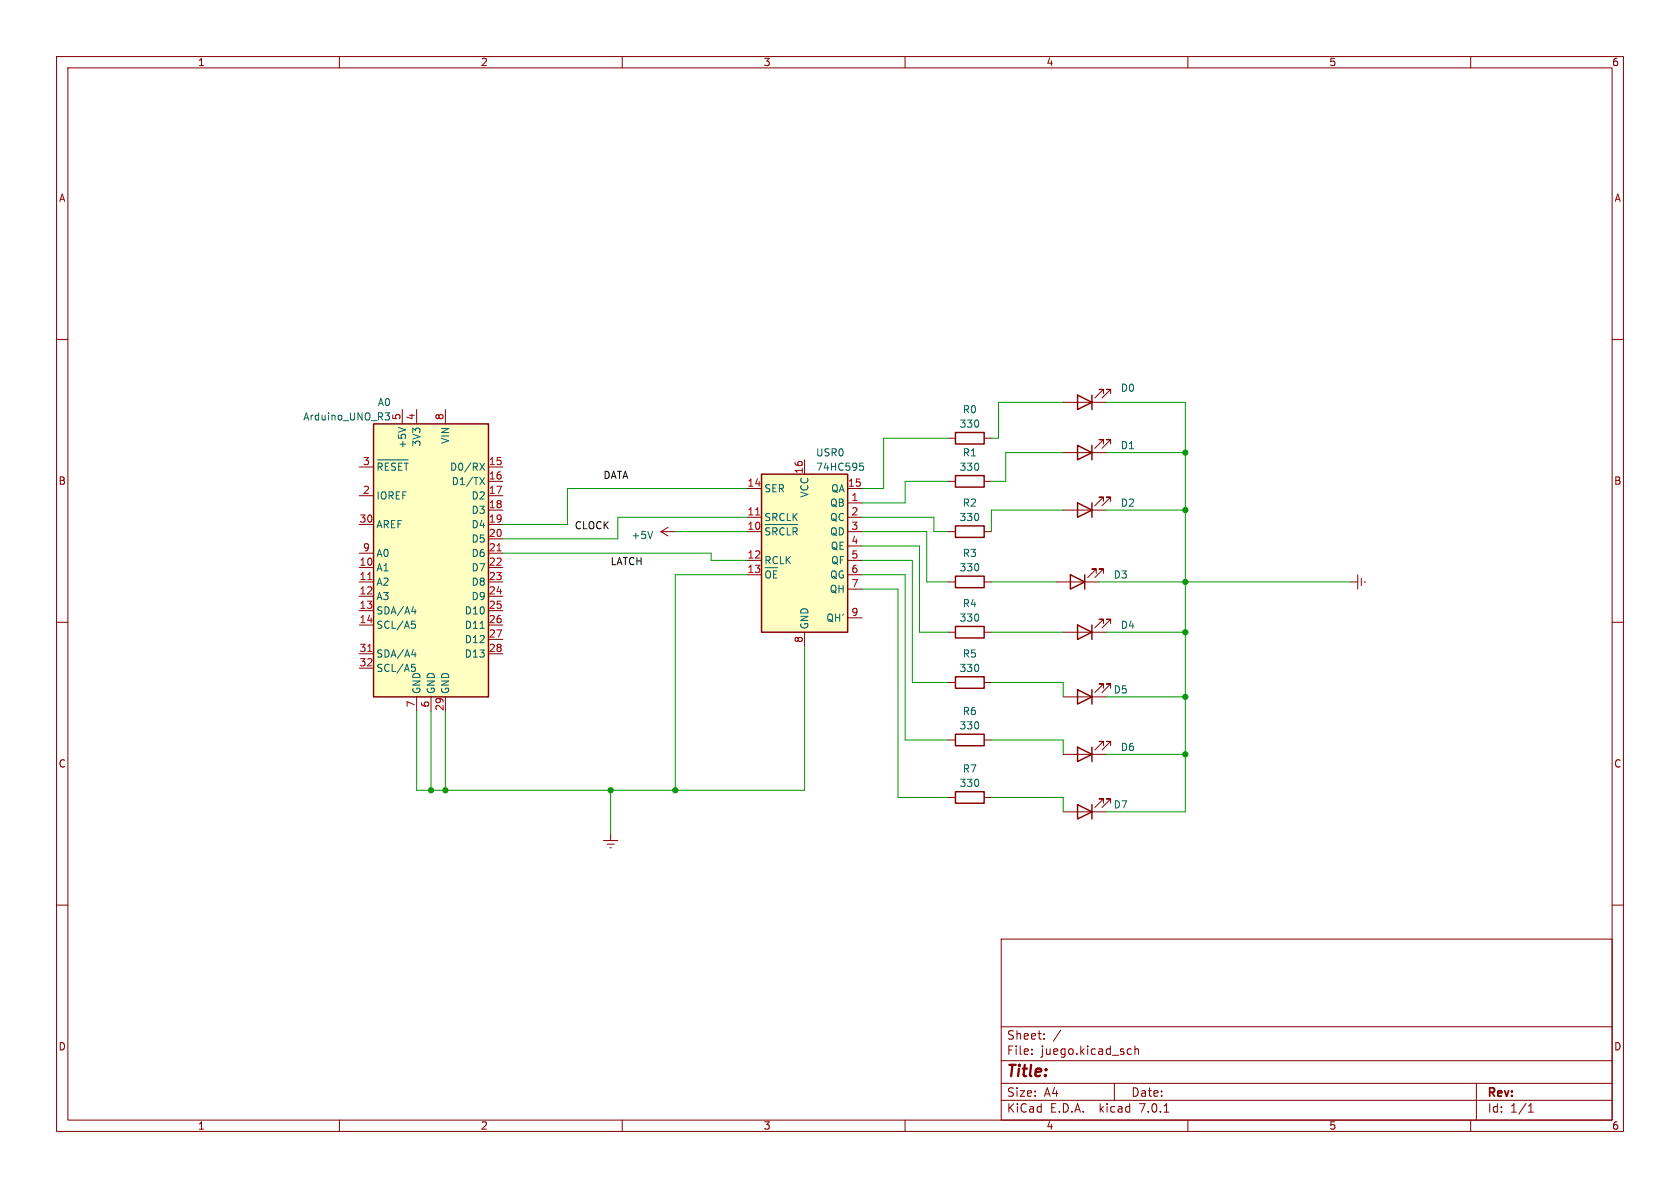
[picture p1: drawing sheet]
<svg xmlns="http://www.w3.org/2000/svg" width="297mm" height="210mm" viewBox="0 0 297 210" stroke-linecap="round" stroke-linejoin="round" font-family="sans-serif">
<g fill="none" stroke="#840000" stroke-width=".18">
<path d="M10 10h277v190h-277zM12 12h273v186h-273zM60 10v2M110 10v2M160 10v2M210 10v2M260 10v2M10 60h2M285 60h2M71.1 72.4v2.5M73.7 72.4v2.5M78.7 72.4v2.5"/>
<path d="M167.6 77.5h1.3M174 77.5h1.3M188 71.1h7.6M195.1 78.5v-.8h-.8h.8l-1.6 1.5M195.1 69.6v-.8h-.8h.8l-1.6 1.6M196.3 78.5v-.8h-.7h.7l-1.5 1.5M196.3 69.6v-.8h-.7h.7l-1.5 1.6M63.5 82.6h2.5M63.5 87.6h2.5M63.5 92.7h2.5M63.5 97.8h2.5M86.4 85.1h2.5"/>
<path d="M86.4 82.6h2.5M86.4 87.6h2.5M86.4 90.2h2.5M86.4 92.7h2.5M86.4 95.3h2.5M86.4 97.8h2.5M116.8 94h2.6M116.8 94l1.3 .7M118.1 93.2l-1.3 .8M132.1 94h2.5M132.1 91.4h2.5M132.1 99.1h2.5"/>
<path d="M132.1 86.4h2.5M142.2 81.3v2.5M149.9 94h2.5M149.9 88.9h2.5M149.9 91.4h2.5M149.9 99.1h2.5M149.9 86.4h2.5M149.9 96.5h2.5M167.6 94h1.3M167.6 85.1h1.3M174 94h1.3M174 85.1h1.3"/>
<path d="M188 80h7.6M188 90.2h7.6M195.1 88.6v-.7h-.8h.8l-1.6 1.5M196.3 88.6v-.7h-.7h.7l-1.5 1.5M10 110h2M63.5 102.9h2.5M63.5 100.3h2.5M63.5 105.4h2.5M63.5 108h2.5M63.5 110.5h2.5M63.5 115.6h2.5M63.5 118.1h2.5"/>
<path d="M86.4 102.9h2.5M86.4 100.3h2.5M86.4 105.4h2.5M86.4 108h2.5M86.4 110.5h2.5M86.4 113h2.5M86.4 115.6h2.5M132.1 101.6h2.5M142.2 111.8v2.5M149.9 101.6h2.5M149.9 104.1h2.5M149.9 109.2h2.5"/>
<path d="M167.6 111.8h1.3M167.6 102.9h1.3M174 111.8h1.3M174 102.9h1.3M186.7 102.9h7.6M188 111.8h7.6M193.8 101.3v-.7h-.8h.8l-1.5 1.5M195.1 110.2v-.7h-.8h.8l-1.6 1.5M195.1 101.3v-.7h-.8h.8l-1.6 1.5M196.3 110.2v-.7h-.7h.7l-1.5 1.5M238.8 102.9h1.2M240 101.6v2.5"/>
<path d="M240.7 102.2v1.3M241.3 102.7v.3M285 110h2M73.7 123.2v2.5M76.2 123.2v2.5M78.7 123.2v2.5M167.6 130.8h1.3M167.6 120.7h1.3M174 130.8h1.3M174 120.7h1.3M188 123.2h7.6M188 133.4h7.6"/>
<path d="M195.1 121.7v-.8h-.8h.8l-1.6 1.5M195.1 131.8v-.7h-.8h.8l-1.6 1.5M196.3 121.7v-.8h-.7h.7l-1.5 1.5M196.3 131.8v-.7h-.7h.7l-1.5 1.5M10 160h2M106.7 148.6h2.5M107.3 149.2h1.3M107.8 149.9h.3M107.9 147.3v1.3M167.6 141h1.3M174 141h1.3M188 143.5h7.6"/>
<path d="M195.1 142v-.8h-.8h.8l-1.6 1.5M196.3 142v-.8h-.7h.7l-1.5 1.5M285 160h2M177 166h108v32h-108zM60 198v2M110 198v2M160 198v2M177 194.5h108M177 191.5h108M177 187.5h108M177 181.5h108M182.4 186.3v.1"/>
<path d="M182.4 185.5v.1M184.6 183.6v.1M184.6 182.8v.1M197 191.5v3M199.6 185.4l.4 .1M200 186.3l-.4 .1M200.6 185.5l.3-.1 .3 .1 .1 .9M200.6 184.9v1.5M205.8 196.6h.8M210 198v2M260 198v2M261 191.5v6.5"/>
<path d="M270.2 196.6h.9M270.2 195.5l.4-.4v1.5"/>
</g>
<g fill="none" stroke="#840000" stroke-width=".25">
<path d="M66 74.9h20.4v48.3h-20.4zM168.9 76.5h5.1v2h-5.1zM190.5 78.7l2.5 1.3-2.5 1.3zM190.5 69.9l2.5 1.2-2.5 1.3zM193 69.9v2.5M193 78.7v2.6M134.6 83.8h15.3v28h-15.3zM168.9 93h5.1v2h-5.1zM168.9 84.1h5.1v2h-5.1zM190.5 88.9l2.5 1.3-2.5 1.2zM193 88.9v2.5M168.9 101.9h5.1v2h-5.1z"/>
<path d="M168.9 119.6h5.1v2.1h-5.1zM168.9 110.7h5.1v2.1h-5.1zM189.2 101.6l2.6 1.3-2.6 1.2zM190.5 110.5l2.5 1.3-2.5 1.2zM191.8 101.6v2.5M193 110.5v2.5M168.9 129.8h5.1v2h-5.1zM168.9 140h5.1v2h-5.1zM190.5 121.9l2.5 1.3-2.5 1.3zM190.5 132.1l2.5 1.3-2.5 1.2zM193 121.9v2.6M193 132.1v2.5"/>
<path d="M190.5 142.2l2.5 1.3-2.5 1.3zM193 142.2v2.6"/>
</g>
<g fill="none" stroke="#006464" stroke-width=".18">
<path d="M68.1 73h.8l-.5 .5 .4 .1 .1 .4-.3 .2h-.4M70.4 75.6l1.3 .4M66.7 81.3h5.5M67.6 82.1l-.3-.2h-.4v1.2M68.7 81.9h-.6v1.2M69.9 81.9h-.4l-.3 .2M71.1 81.9h-.6v1.2M71.4 81.9h.8M71.8 81.9v1.2M84.8 81.9l.9 1.2M84.8 84.4l.9 1.3M85.7 81.9l-.9 1.2"/>
<path d="M85.7 84.4l-.9 1.3M115.4 93.9l-.4 1.3M135.3 92.7h5.7M136.1 93.4l-.5-.1-.2 .2M137.4 93.5l-.3-.2h-.5v1.3M138.6 93.4l-.3-.1-.4 .3M139.2 93.3v1.3M140.9 93.5l-.2-.2h-.5v1.3M152 81.9h.6M152.1 82.4h.3l.3 .2-.1 .4-.5 .1M72.8 108.1h.8M72.8 109.8h.6"/>
<path d="M72.8 115.7h.8M72.8 117.4h.6M72.9 110.3h.3l.2 .2v.5l-.5 .1M72.9 117.9l.5 .1v.5M84.9 111.1h.7M135.4 101.3a.42 .42 0 0 1 .4-.4 .42 .42 0 0 1 .4 .4M137.4 100.9h-.6v1.3"/>
</g>
<g fill="#ffffc2" stroke="#ffffc2" stroke-width=".18">
<path d="M134.6 83.8h15.3v28h-15.3z"/>
<path d="M66 74.9h20.4v48.3h-20.4z"/>
</g>
<path d="M87.9 97.4h.7M133.6 91h.7M65 102.5h.7M65 115.2h.7" fill="none" stroke="#a90000" stroke-width=".18"/>
<g fill="none" stroke="#009600" stroke-width=".18">
<path d="M167.6 77.5h-11.4v8.9h-3.8M188 71.1h-11.5v6.4h-1.2M195.6 71.1h13.9v72.4h-13.9M88.9 97.8h36.8v1.3h6.4M119.4 94h12.7M132.1 91.4h-22.9v3.9h-20.3M132.1 86.4h-31.8v6.3h-11.4M152.4 99.1h8.9v21.6h6.3M152.4 96.5h10.2v15.3h5M152.4 91.4h12.7v2.6h2.5M152.4 94h11.4v8.9h3.8M167.6 85.1h-7.6v3.8h-7.6"/>
<path d="M188 80h-10.2v5.1h-2.5M188 90.2h-12.7v3.8M195.6 80h13.9M195.6 90.2h13.9M132.1 101.6h-12.7v38.1M142.2 114.3v25.4h-68.5v-14M152.4 101.6h7.6v29.2h7.6M152.4 104.1h6.3v36.9h8.9M175.3 111.8h12.7M175.3 102.9h11.4M194.3 102.9h44.5M195.6 111.8h13.9"/>
<path d="M76.2 125.7v14M78.7 125.7v14M107.9 139.7v7.6M175.3 120.7h12.7v2.5M175.3 130.8h12.7v2.6M195.6 133.4h13.9M195.6 123.2h13.9M175.3 141h12.7v2.5"/>
</g>
<g fill="#009600" stroke="#009600" stroke-width=".18">
<circle cx="209.5" cy="133.4" r=".46"/>
<circle cx="209.5" cy="111.8" r=".46"/>
<circle cx="209.5" cy="123.2" r=".46"/>
<circle cx="209.5" cy="80" r=".46"/>
<circle cx="209.5" cy="90.2" r=".46"/>
<circle cx="209.5" cy="102.9" r=".46"/>
<circle cx="76.2" cy="139.7" r=".46"/>
<circle cx="78.7" cy="139.7" r=".46"/>
<circle cx="119.4" cy="139.7" r=".46"/>
<circle cx="107.9" cy="139.7" r=".46"/>
</g>
<text font-size="2.8" fill="#840000" x="178" y="190.8">Title:</text>
<g font-size="2.1" fill="#840000">
<text x="178" y="183.9">Sheet:</text>
<text x="186.2" y="183.9">/</text>
<text x="178" y="186.6">File:</text>
<text x="184" y="186.6">juego.kicad_sch</text>
<text x="178" y="196.8">KiCad</text>
<text x="178" y="194">Size:</text>
<text x="184.6" y="194">A4</text>
<text x="185.7" y="196.8">E.D.A.</text>
<text x="194.4" y="196.8">kicad</text>
<text x="200" y="194">Date:</text>
<text x="201.5" y="196.8">7.0.1</text>
<text x="263" y="194.2">Rev:</text>
<text x="263" y="196.8">Id:</text>
<text x="267" y="196.8">1/1</text>
</g>
<g font-size="1.8" fill="#840000">
<text x="35" y="11.8">1</text>
<text x="85" y="11.8">2</text>
<text x="135" y="11.8">3</text>
<text x="185" y="11.8">4</text>
<text x="235" y="11.8">5</text>
<text x="285" y="11.8">6</text>
<text x="10.4" y="35.8">A</text>
<text x="285.4" y="35.8">A</text>
<text x="10.3" y="85.8">B</text>
<text x="285.3" y="85.8">B</text>
<text x="10.3" y="135.8">C</text>
<text x="285.3" y="135.8">C</text>
<text x="10.3" y="185.8">D</text>
<text x="285.3" y="185.8">D</text>
<text x="35" y="199.8">1</text>
<text x="85" y="199.8">2</text>
<text x="135" y="199.8">3</text>
<text x="185" y="199.8">4</text>
<text x="235" y="199.8">5</text>
<text x="285" y="199.8">6</text>
</g>
<g font-size="1.8" fill="#006464">
<text x="66.7" y="71.9">A0</text>
<text x="198.1" y="69.4">D0</text>
<text x="53.5" y="74.5">Arduino_UNO_R3</text>
<text x="169.6" y="75.8">330</text>
<text x="170.1" y="73.2">R0</text>
<text x="66.5" y="84">~{RESET}</text>
<text x="71.9" y="79.4" transform="rotate(-90 71.9 79.4)">+5V</text>
<text x="74.5" y="79.1" transform="rotate(-90 74.5 79.1)">3V3</text>
<text x="79.4" y="83.4">D0/RX</text>
<text x="79.6" y="78.6" transform="rotate(-90 79.6 78.6)">VIN</text>
<text x="144.2" y="80.8">USR0</text>
<text x="144.2" y="83.4">74HC595</text>
<text x="169.6" y="83.4">330</text>
<text x="170.1" y="80.8">R1</text>
<text x="198.1" y="79.6">D1</text>
<text x="66.5" y="88.5">IOREF</text>
<text x="79.7" y="85.9">D1/TX</text>
<text x="83.2" y="88.5">D2</text>
<text x="135.1" y="87.2">SER</text>
<text x="143.1" y="88.1" transform="rotate(-90 143.1 88.1)">VCC</text>
<text x="146.6" y="89.7">QB</text>
<text x="146.8" y="87.2">QA</text>
<text x="170.1" y="89.7">R2</text>
<text x="198.1" y="89.7">D2</text>
<text x="66.5" y="93.5">AREF</text>
<text x="83.2" y="91">D3</text>
<text x="83.2" y="93.5">D4</text>
<text x="111.6" y="95.4">+5V</text>
<text x="135.1" y="95.4">~{SRCLR}</text>
<text x="135.1" y="92.3">SRCLK</text>
<text x="146.6" y="92.3">QC</text>
<text x="146.6" y="94.8">QD</text>
<text x="169.6" y="92.3">330</text>
<text x="66.5" y="101.2">A1</text>
<text x="66.5" y="98.6">A0</text>
<text x="83.2" y="96.1">D5</text>
<text x="83.2" y="98.6">D6</text>
<text x="83.2" y="101.2">D7</text>
<text x="135.1" y="99.9">RCLK</text>
<text x="146.7" y="97.3">QE</text>
<text x="146.8" y="99.9">QF</text>
<text x="169.6" y="101.2">330</text>
<text x="170.1" y="98.6">R3</text>
<text x="66.5" y="103.7">A2</text>
<text x="66.5" y="106.2">A3</text>
<text x="83.2" y="103.7">D8</text>
<text x="83.2" y="106.2">D9</text>
<text x="135.1" y="103">~{OE}</text>
<text x="146.6" y="105">QH</text>
<text x="146.6" y="102.4">QG</text>
<text x="170.1" y="107.5">R4</text>
<text x="196.8" y="102.4">D3</text>
<text x="66.5" y="108.8">SDA/A4</text>
<text x="66.5" y="111.3">SCL/A5</text>
<text x="82" y="108.8">D10</text>
<text x="82" y="111.3">D11</text>
<text x="82" y="113.9">D12</text>
<text x="143.1" y="111.3" transform="rotate(-90 143.1 111.3)">GND</text>
<text x="146" y="110">QH'</text>
<text x="169.6" y="110">330</text>
<text x="198.1" y="111.3">D4</text>
<text x="66.5" y="116.4">SDA/A4</text>
<text x="66.5" y="118.9">SCL/A5</text>
<text x="82" y="116.4">D13</text>
<text x="169.6" y="118.9">330</text>
<text x="170.1" y="116.4">R5</text>
<text x="74.5" y="122.7" transform="rotate(-90 74.5 122.7)">GND</text>
<text x="77" y="122.7" transform="rotate(-90 77 122.7)">GND</text>
<text x="79.6" y="122.7" transform="rotate(-90 79.6 122.7)">GND</text>
<text x="196.8" y="122.7">D5</text>
<text x="169.6" y="129.1">330</text>
<text x="170.1" y="126.6">R6</text>
<text x="170.1" y="136.7">R7</text>
<text x="198.1" y="132.9">D6</text>
<text x="169.6" y="139.3">330</text>
<text x="196.8" y="143.1">D7</text>
</g>
<g font-size="1.8" fill="#a90000">
<text x="70.9" y="74.3" transform="rotate(-90 70.9 74.3)">5</text>
<text x="73.4" y="74.3" transform="rotate(-90 73.4 74.3)">4</text>
<text x="78.5" y="74.3" transform="rotate(-90 78.5 74.3)">8</text>
<text x="64.1" y="82.3">3</text>
<text x="86.4" y="82.3">15</text>
<text x="142" y="83.8" transform="rotate(-90 142 83.8)">16</text>
<text x="64.1" y="87.4">2</text>
<text x="86.4" y="84.8">16</text>
<text x="86.4" y="87.4">17</text>
<text x="86.4" y="89.9">18</text>
<text x="132.1" y="86.1">14</text>
<text x="149.9" y="86.1">15</text>
<text x="150.5" y="88.6">1</text>
<text x="63.5" y="92.5">30</text>
<text x="86.4" y="92.5">19</text>
<text x="86.4" y="95">20</text>
<text x="132.1" y="93.7">10</text>
<text x="132.1" y="91.2">11</text>
<text x="150.5" y="91.2">2</text>
<text x="150.5" y="93.7">3</text>
<text x="63.5" y="100.1">10</text>
<text x="64.1" y="97.5">9</text>
<text x="86.4" y="97.5">21</text>
<text x="86.4" y="100.1">22</text>
<text x="132.1" y="98.8">12</text>
<text x="132.1" y="101.3">13</text>
<text x="150.5" y="96.3">4</text>
<text x="150.5" y="98.8">5</text>
<text x="150.5" y="101.3">6</text>
<text x="63.5" y="102.6">11</text>
<text x="63.5" y="105.2">12</text>
<text x="63.5" y="107.7">13</text>
<text x="86.4" y="102.6">23</text>
<text x="86.4" y="105.2">24</text>
<text x="86.4" y="107.7">25</text>
<text x="150.5" y="103.9">7</text>
<text x="63.5" y="110.2">14</text>
<text x="86.4" y="110.2">26</text>
<text x="86.4" y="112.8">27</text>
<text x="142" y="113.7" transform="rotate(-90 142 113.7)">8</text>
<text x="150.5" y="109">9</text>
<text x="63.5" y="115.3">31</text>
<text x="63.5" y="117.9">32</text>
<text x="86.4" y="115.3">28</text>
<text x="73.4" y="125.1" transform="rotate(-90 73.4 125.1)">7</text>
<text x="75.9" y="125.1" transform="rotate(-90 75.9 125.1)">6</text>
<text x="78.5" y="125.7" transform="rotate(-90 78.5 125.7)">29</text>
</g>
<g font-size="1.8" fill="#0f0f0f">
<text x="106.7" y="84.7">DATA</text>
<text x="101.6" y="93.6">CLOCK</text>
<text x="107.9" y="100">LATCH</text>
</g>
</svg>
